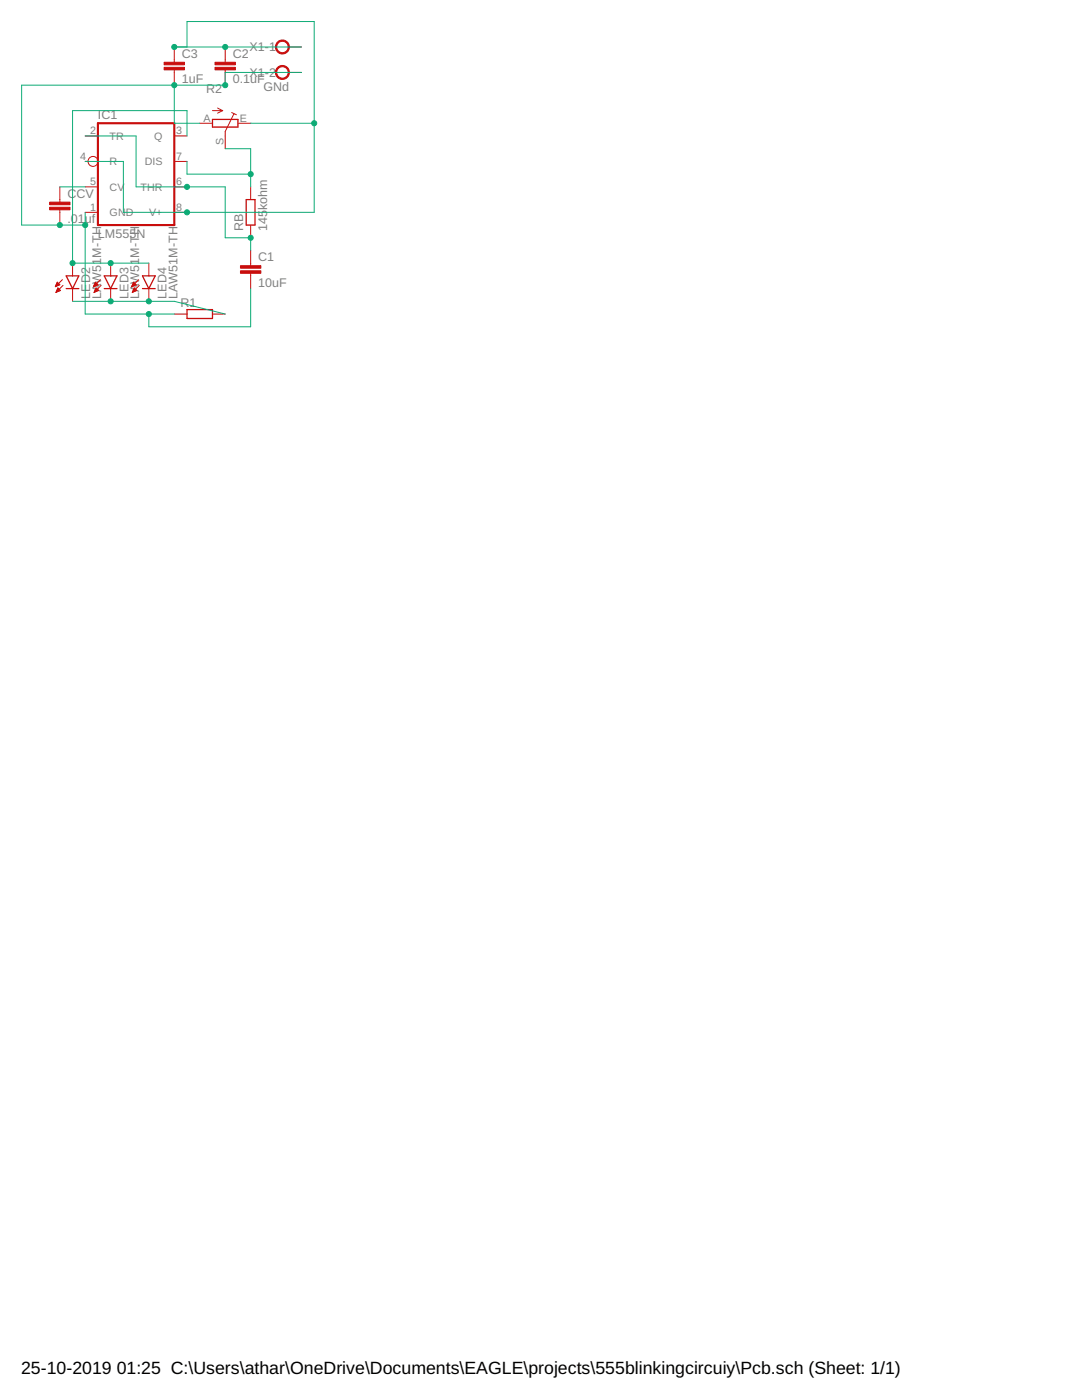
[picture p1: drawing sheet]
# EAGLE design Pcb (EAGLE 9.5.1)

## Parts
C1  10uF  C2.5/2  [C2.5-2]
C2  0.1uF  C-EU025-024X044  [C025-024X044]
C3  1uF  C2.5/2  [C2.5-2]
CCV  .01uf  C2.5/2  [C2.5-2]
IC1  LM555N  [DIL08]
LED2  LAW51M-TH  [W51-COOL]
LED3  LAW51M-TH  [W51-COOL]
LED4  LAW51M-TH  [W51-COOL]
R1  R-EU_0309/12  [0309/12]
R2  TRIM_EU-B25P  [B25P]
RB  145kohm  R-EU_0309/12  [0309/12]
X1  GNd  W237-102  [W237-102]

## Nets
N$1: C1.1 IC1.2(TR) IC1.6(THR) RB.1
N$2: IC1.7(DIS) R2.S RB.2
N$4: LED2.C LED3.C LED4.C R1.2
N$5: C1.2 C2.2 C3.2 CCV.2 IC1.1(GND) R1.1 R2.A X1.2
N$6: CCV.1 IC1.5(CV)
N$7: C2.1 C3.1 IC1.4(R) IC1.8(V+) R2.E X1.1
N$8: IC1.3(Q) LED2.A LED3.A LED4.A
Unconnected: LED2.TH@1(TH) LED2.TH@2(TH) LED2.TH@3(TH) LED2.TH@4(TH) LED2.TH@5(TH) LED2.TH@6(TH) LED2.TH@7(TH) LED2.TH@8(TH) LED2.TH@9(TH) LED2.TH@10(TH) LED2.TH@11(TH) LED2.TH@12(TH) LED3.TH@1(TH) LED3.TH@2(TH) LED3.TH@3(TH) LED3.TH@4(TH) LED3.TH@5(TH) LED3.TH@6(TH) LED3.TH@7(TH) LED3.TH@8(TH) LED3.TH@9(TH) LED3.TH@10(TH) LED3.TH@11(TH) LED3.TH@12(TH) LED4.TH@1(TH) LED4.TH@2(TH) LED4.TH@3(TH) LED4.TH@4(TH) LED4.TH@5(TH) LED4.TH@6(TH) LED4.TH@7(TH) LED4.TH@8(TH) LED4.TH@9(TH) LED4.TH@10(TH) LED4.TH@11(TH) LED4.TH@12(TH)
